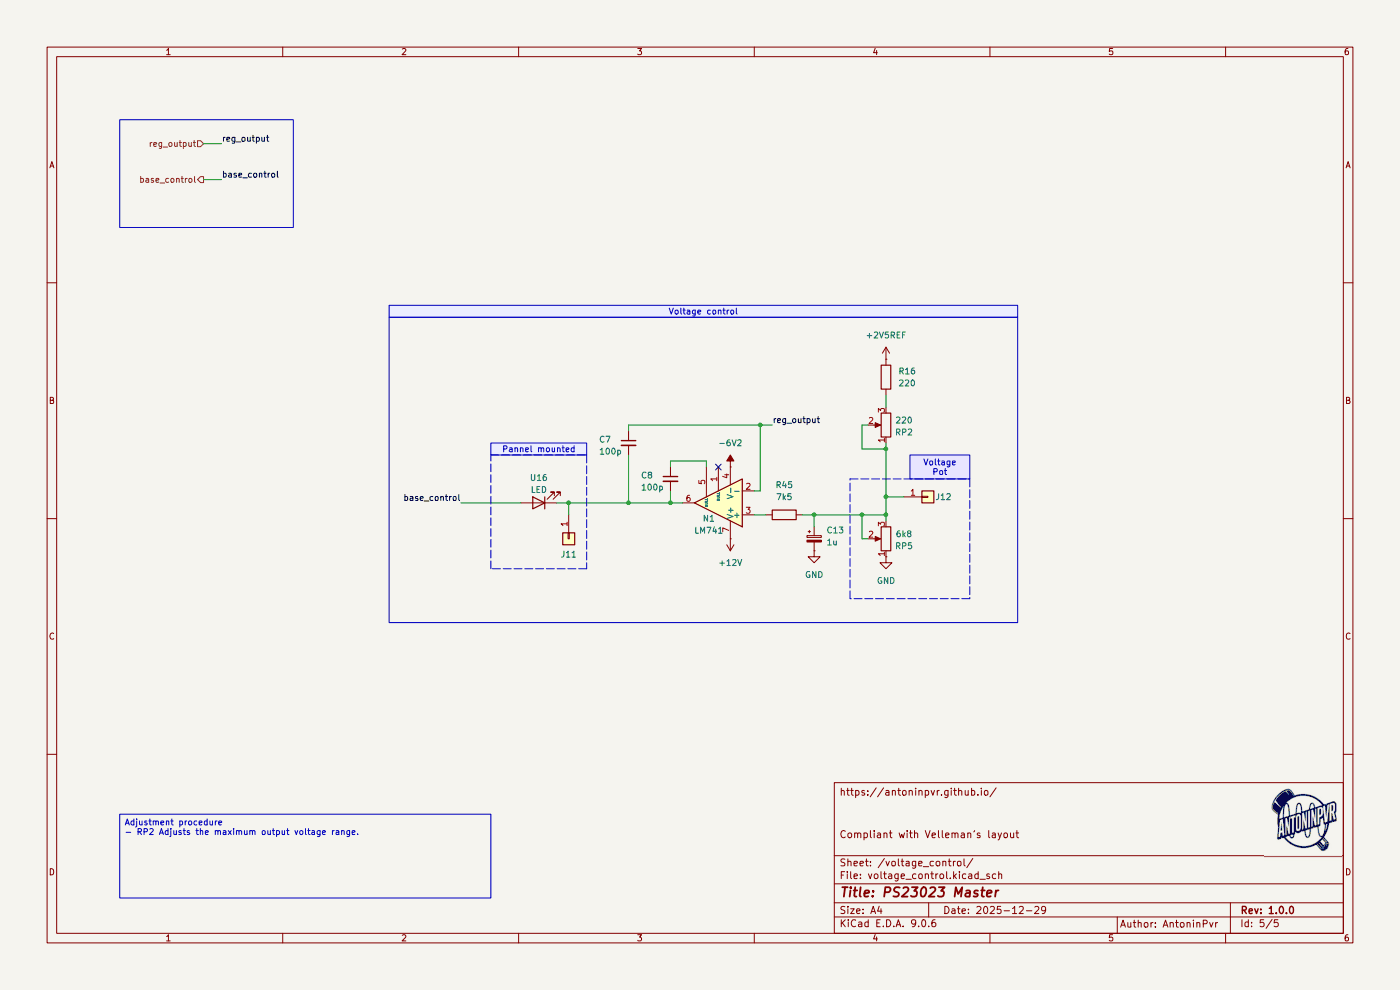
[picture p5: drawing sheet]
(kicad_sch
 (version 20250114)
 (generator "eeschema")
 (generator_version "9.0")
 (paper "A4")
 (title_block
  (title "PS23023 Master")
  (date "2025-12-29")
  (rev "1.0.0")
  (comment 1 "Compliant with Velleman’s layout"))
 (lib_symbols
  (symbol "Amplifier_Operational:LM741"
   (pin_names
    (offset 0.127)) (exclude_from_sim no) (in_bom yes) (on_board yes)
   (property "Reference" "U" (at 0 6.35 0) (effects (font (size 1.27 1.27)) (justify left)))
   (property "Value" "LM741" (at 0 3.81 0) (effects (font (size 1.27 1.27)) (justify left)))
   (property "Footprint" "" (at 1.27 1.27 0) (effects (font (size 1.27 1.27)) (hide yes)))
   (property "Datasheet" "http://www.ti.com/lit/ds/symlink/lm741.pdf" (at 3.81 3.81 0) (effects (font (size 1.27 1.27)) (hide yes)))
   (property "Description" "Operational Amplifier, DIP-8/TO-99-8" (at 0 0 0) (effects (font (size 1.27 1.27)) (hide yes)))
   (symbol "LM741_0_1"
    (polyline (pts (xy -5.08 5.08) (xy 5.08 0) (xy -5.08 -5.08) (xy -5.08 5.08)) (stroke (width 0.254) (type default)) (fill (type background))))
   (symbol "LM741_1_1"
    (pin input line (at -7.62 2.54 0) (length 2.54) (name "+" (effects (font (size 1.27 1.27)))) (number "3" (effects (font (size 1.27 1.27)))))
    (pin input line (at -7.62 -2.54 0) (length 2.54) (name "-" (effects (font (size 1.27 1.27)))) (number "2" (effects (font (size 1.27 1.27)))))
    (pin power_in line (at -2.54 7.62 270) (length 3.81) (name "V+" (effects (font (size 1.27 1.27)))) (number "7" (effects (font (size 1.27 1.27)))))
    (pin power_in line (at -2.54 -7.62 90) (length 3.81) (name "V-" (effects (font (size 1.27 1.27)))) (number "4" (effects (font (size 1.27 1.27)))))
    (pin no_connect line (at 0 2.54 270) (length 2.54) (hide yes) (name "NC" (effects (font (size 1.27 1.27)))) (number "8" (effects (font (size 1.27 1.27)))))
    (pin input line (at 0 -7.62 90) (length 5.08) (name "NULL" (effects (font (size 0.508 0.508)))) (number "1" (effects (font (size 1.27 1.27)))))
    (pin input line (at 2.54 -7.62 90) (length 6.35) (name "NULL" (effects (font (size 0.508 0.508)))) (number "5" (effects (font (size 1.27 1.27)))))
    (pin output line (at 7.62 0 180) (length 2.54) (name "~" (effects (font (size 1.27 1.27)))) (number "6" (effects (font (size 1.27 1.27))))))
   (embedded_fonts no))
  (symbol "Connector_Generic:Conn_01x01"
   (pin_names
    (offset 1.016) (hide yes)) (exclude_from_sim no) (in_bom yes) (on_board yes)
   (property "Reference" "J" (at 0 2.54 0) (effects (font (size 1.27 1.27))))
   (property "Value" "Conn_01x01" (at 0 -2.54 0) (effects (font (size 1.27 1.27))))
   (property "Footprint" "" (at 0 0 0) (effects (font (size 1.27 1.27)) (hide yes)))
   (property "Datasheet" "~" (at 0 0 0) (effects (font (size 1.27 1.27)) (hide yes)))
   (property "Description" "Generic connector, single row, 01x01, script generated (kicad-library-utils/schlib/autogen/connector/)" (at 0 0 0) (effects (font (size 1.27 1.27)) (hide yes)))
   (symbol "Conn_01x01_1_1"
    (rectangle (start -1.27 1.27) (end 1.27 -1.27) (stroke (width 0.254) (type default)) (fill (type background)))
    (rectangle (start -1.27 0.127) (end 0 -0.127) (stroke (width 0.1524) (type default)) (fill (type none)))
    (pin passive line (at -5.08 0 0) (length 3.81) (name "Pin_1" (effects (font (size 1.27 1.27)))) (number "1" (effects (font (size 1.27 1.27))))))
   (embedded_fonts no))
  (symbol "Device:C_Polarized_Small"
   (pin_numbers (hide yes))
   (pin_names
    (offset 0.254) (hide yes)) (exclude_from_sim no) (in_bom yes) (on_board yes)
   (property "Reference" "C" (at 0.254 1.778 0) (effects (font (size 1.27 1.27)) (justify left)))
   (property "Value" "C_Polarized_Small" (at 0.254 -2.032 0) (effects (font (size 1.27 1.27)) (justify left)))
   (property "Footprint" "" (at 0 0 0) (effects (font (size 1.27 1.27)) (hide yes)))
   (property "Datasheet" "~" (at 0 0 0) (effects (font (size 1.27 1.27)) (hide yes)))
   (property "Description" "Polarized capacitor, small symbol" (at 0 0 0) (effects (font (size 1.27 1.27)) (hide yes)))
   (symbol "C_Polarized_Small_0_1"
    (rectangle (start -1.524 0.6858) (end 1.524 0.3048) (stroke (width 0) (type default)) (fill (type none)))
    (rectangle (start -1.524 -0.3048) (end 1.524 -0.6858) (stroke (width 0) (type default)) (fill (type outline)))
    (polyline (pts (xy -1.27 1.524) (xy -0.762 1.524)) (stroke (width 0) (type default)) (fill (type none)))
    (polyline (pts (xy -1.016 1.27) (xy -1.016 1.778)) (stroke (width 0) (type default)) (fill (type none))))
   (symbol "C_Polarized_Small_1_1"
    (pin passive line (at 0 2.54 270) (length 1.8542) (name "~" (effects (font (size 1.27 1.27)))) (number "1" (effects (font (size 1.27 1.27)))))
    (pin passive line (at 0 -2.54 90) (length 1.8542) (name "~" (effects (font (size 1.27 1.27)))) (number "2" (effects (font (size 1.27 1.27))))))
   (embedded_fonts no))
  (symbol "Device:C_Small"
   (pin_numbers (hide yes))
   (pin_names
    (offset 0.254) (hide yes)) (exclude_from_sim no) (in_bom yes) (on_board yes)
   (property "Reference" "C" (at 0.254 1.778 0) (effects (font (size 1.27 1.27)) (justify left)))
   (property "Value" "C_Small" (at 0.254 -2.032 0) (effects (font (size 1.27 1.27)) (justify left)))
   (property "Footprint" "" (at 0 0 0) (effects (font (size 1.27 1.27)) (hide yes)))
   (property "Datasheet" "~" (at 0 0 0) (effects (font (size 1.27 1.27)) (hide yes)))
   (property "Description" "Unpolarized capacitor, small symbol" (at 0 0 0) (effects (font (size 1.27 1.27)) (hide yes)))
   (symbol "C_Small_0_1"
    (polyline (pts (xy -1.524 0.508) (xy 1.524 0.508)) (stroke (width 0.3048) (type default)) (fill (type none)))
    (polyline (pts (xy -1.524 -0.508) (xy 1.524 -0.508)) (stroke (width 0.3302) (type default)) (fill (type none))))
   (symbol "C_Small_1_1"
    (pin passive line (at 0 2.54 270) (length 2.032) (name "~" (effects (font (size 1.27 1.27)))) (number "1" (effects (font (size 1.27 1.27)))))
    (pin passive line (at 0 -2.54 90) (length 2.032) (name "~" (effects (font (size 1.27 1.27)))) (number "2" (effects (font (size 1.27 1.27))))))
   (embedded_fonts no))
  (symbol "Device:LED"
   (pin_numbers (hide yes))
   (pin_names
    (offset 1.016) (hide yes)) (exclude_from_sim no) (in_bom yes) (on_board yes)
   (property "Reference" "D" (at 0 2.54 0) (effects (font (size 1.27 1.27))))
   (property "Value" "LED" (at 0 -2.54 0) (effects (font (size 1.27 1.27))))
   (property "Footprint" "" (at 0 0 0) (effects (font (size 1.27 1.27)) (hide yes)))
   (property "Datasheet" "~" (at 0 0 0) (effects (font (size 1.27 1.27)) (hide yes)))
   (property "Description" "Light emitting diode" (at 0 0 0) (effects (font (size 1.27 1.27)) (hide yes)))
   (property "Sim.Pins" "1=K 2=A" (at 0 0 0) (effects (font (size 1.27 1.27)) (hide yes)))
   (symbol "LED_0_1"
    (polyline (pts (xy -3.048 -0.762) (xy -4.572 -2.286) (xy -3.81 -2.286) (xy -4.572 -2.286) (xy -4.572 -1.524)) (stroke (width 0) (type default)) (fill (type none)))
    (polyline (pts (xy -1.778 -0.762) (xy -3.302 -2.286) (xy -2.54 -2.286) (xy -3.302 -2.286) (xy -3.302 -1.524)) (stroke (width 0) (type default)) (fill (type none)))
    (polyline (pts (xy -1.27 0) (xy 1.27 0)) (stroke (width 0) (type default)) (fill (type none)))
    (polyline (pts (xy -1.27 -1.27) (xy -1.27 1.27)) (stroke (width 0.254) (type default)) (fill (type none)))
    (polyline (pts (xy 1.27 -1.27) (xy 1.27 1.27) (xy -1.27 0) (xy 1.27 -1.27)) (stroke (width 0.254) (type default)) (fill (type none))))
   (symbol "LED_1_1"
    (pin passive line (at -3.81 0 0) (length 2.54) (name "K" (effects (font (size 1.27 1.27)))) (number "1" (effects (font (size 1.27 1.27)))))
    (pin passive line (at 3.81 0 180) (length 2.54) (name "A" (effects (font (size 1.27 1.27)))) (number "2" (effects (font (size 1.27 1.27))))))
   (embedded_fonts no))
  (symbol "Device:R"
   (pin_numbers (hide yes))
   (pin_names
    (offset 0)) (exclude_from_sim no) (in_bom yes) (on_board yes)
   (property "Reference" "R" (at 2.032 0 90) (effects (font (size 1.27 1.27))))
   (property "Value" "R" (at 0 0 90) (effects (font (size 1.27 1.27))))
   (property "Footprint" "" (at -1.778 0 90) (effects (font (size 1.27 1.27)) (hide yes)))
   (property "Datasheet" "~" (at 0 0 0) (effects (font (size 1.27 1.27)) (hide yes)))
   (property "Description" "Resistor" (at 0 0 0) (effects (font (size 1.27 1.27)) (hide yes)))
   (symbol "R_0_1"
    (rectangle (start -1.016 -2.54) (end 1.016 2.54) (stroke (width 0.254) (type default)) (fill (type none))))
   (symbol "R_1_1"
    (pin passive line (at 0 3.81 270) (length 1.27) (name "~" (effects (font (size 1.27 1.27)))) (number "1" (effects (font (size 1.27 1.27)))))
    (pin passive line (at 0 -3.81 90) (length 1.27) (name "~" (effects (font (size 1.27 1.27)))) (number "2" (effects (font (size 1.27 1.27))))))
   (embedded_fonts no))
  (symbol "Device:R_Potentiometer"
   (pin_names
    (offset 1.016) (hide yes)) (exclude_from_sim no) (in_bom yes) (on_board yes)
   (property "Reference" "RV" (at -4.445 0 90) (effects (font (size 1.27 1.27))))
   (property "Value" "R_Potentiometer" (at -2.54 0 90) (effects (font (size 1.27 1.27))))
   (property "Footprint" "" (at 0 0 0) (effects (font (size 1.27 1.27)) (hide yes)))
   (property "Datasheet" "~" (at 0 0 0) (effects (font (size 1.27 1.27)) (hide yes)))
   (property "Description" "Potentiometer" (at 0 0 0) (effects (font (size 1.27 1.27)) (hide yes)))
   (symbol "R_Potentiometer_0_1"
    (rectangle (start 1.016 2.54) (end -1.016 -2.54) (stroke (width 0.254) (type default)) (fill (type none)))
    (polyline (pts (xy 1.143 0) (xy 2.286 0.508) (xy 2.286 -0.508) (xy 1.143 0)) (stroke (width 0) (type default)) (fill (type outline)))
    (polyline (pts (xy 2.54 0) (xy 1.524 0)) (stroke (width 0) (type default)) (fill (type none))))
   (symbol "R_Potentiometer_1_1"
    (pin passive line (at 0 3.81 270) (length 1.27) (name "1" (effects (font (size 1.27 1.27)))) (number "1" (effects (font (size 1.27 1.27)))))
    (pin passive line (at 0 -3.81 90) (length 1.27) (name "3" (effects (font (size 1.27 1.27)))) (number "3" (effects (font (size 1.27 1.27)))))
    (pin passive line (at 3.81 0 180) (length 1.27) (name "2" (effects (font (size 1.27 1.27)))) (number "2" (effects (font (size 1.27 1.27))))))
   (embedded_fonts no))
  (symbol "power:+12V"
   (power)
   (pin_numbers (hide yes))
   (pin_names
    (offset 0) (hide yes)) (exclude_from_sim no) (in_bom yes) (on_board yes)
   (property "Reference" "#PWR" (at 0 -3.81 0) (effects (font (size 1.27 1.27)) (hide yes)))
   (property "Value" "+12V" (at 0 3.556 0) (effects (font (size 1.27 1.27))))
   (property "Footprint" "" (at 0 0 0) (effects (font (size 1.27 1.27)) (hide yes)))
   (property "Datasheet" "" (at 0 0 0) (effects (font (size 1.27 1.27)) (hide yes)))
   (property "Description" "Power symbol creates a global label with name \"+12V\"" (at 0 0 0) (effects (font (size 1.27 1.27)) (hide yes)))
   (symbol "+12V_0_1"
    (polyline (pts (xy -0.762 1.27) (xy 0 2.54)) (stroke (width 0) (type default)) (fill (type none)))
    (polyline (pts (xy 0 2.54) (xy 0.762 1.27)) (stroke (width 0) (type default)) (fill (type none)))
    (polyline (pts (xy 0 0) (xy 0 2.54)) (stroke (width 0) (type default)) (fill (type none))))
   (symbol "+12V_1_1"
    (pin power_in line (at 0 0 90) (length 0) (name "~" (effects (font (size 1.27 1.27)))) (number "1" (effects (font (size 1.27 1.27))))))
   (embedded_fonts no))
  (symbol "power:+2V5"
   (power)
   (pin_numbers (hide yes))
   (pin_names
    (offset 0) (hide yes)) (exclude_from_sim no) (in_bom yes) (on_board yes)
   (property "Reference" "#PWR" (at 0 -3.81 0) (effects (font (size 1.27 1.27)) (hide yes)))
   (property "Value" "+2V5" (at 0 3.556 0) (effects (font (size 1.27 1.27))))
   (property "Footprint" "" (at 0 0 0) (effects (font (size 1.27 1.27)) (hide yes)))
   (property "Datasheet" "" (at 0 0 0) (effects (font (size 1.27 1.27)) (hide yes)))
   (property "Description" "Power symbol creates a global label with name \"+2V5\"" (at 0 0 0) (effects (font (size 1.27 1.27)) (hide yes)))
   (symbol "+2V5_0_1"
    (polyline (pts (xy -0.762 1.27) (xy 0 2.54)) (stroke (width 0) (type default)) (fill (type none)))
    (polyline (pts (xy 0 2.54) (xy 0.762 1.27)) (stroke (width 0) (type default)) (fill (type none)))
    (polyline (pts (xy 0 0) (xy 0 2.54)) (stroke (width 0) (type default)) (fill (type none))))
   (symbol "+2V5_1_1"
    (pin power_in line (at 0 0 90) (length 0) (name "~" (effects (font (size 1.27 1.27)))) (number "1" (effects (font (size 1.27 1.27))))))
   (embedded_fonts no))
  (symbol "power:-6V"
   (power)
   (pin_numbers (hide yes))
   (pin_names
    (offset 0) (hide yes)) (exclude_from_sim no) (in_bom yes) (on_board yes)
   (property "Reference" "#PWR" (at 0 -3.81 0) (effects (font (size 1.27 1.27)) (hide yes)))
   (property "Value" "-6V" (at 0 3.556 0) (effects (font (size 1.27 1.27))))
   (property "Footprint" "" (at 0 0 0) (effects (font (size 1.27 1.27)) (hide yes)))
   (property "Datasheet" "" (at 0 0 0) (effects (font (size 1.27 1.27)) (hide yes)))
   (property "Description" "Power symbol creates a global label with name \"-6V\"" (at 0 0 0) (effects (font (size 1.27 1.27)) (hide yes)))
   (symbol "-6V_0_0"
    (pin power_in line (at 0 0 90) (length 0) (name "~" (effects (font (size 1.27 1.27)))) (number "1" (effects (font (size 1.27 1.27))))))
   (symbol "-6V_0_1"
    (polyline (pts (xy 0 0) (xy 0 1.27) (xy 0.762 1.27) (xy 0 2.54) (xy -0.762 1.27) (xy 0 1.27)) (stroke (width 0) (type default)) (fill (type outline))))
   (embedded_fonts no))
  (symbol "power:GND"
   (power)
   (pin_numbers (hide yes))
   (pin_names
    (offset 0) (hide yes)) (exclude_from_sim no) (in_bom yes) (on_board yes)
   (property "Reference" "#PWR" (at 0 -6.35 0) (effects (font (size 1.27 1.27)) (hide yes)))
   (property "Value" "GND" (at 0 -3.81 0) (effects (font (size 1.27 1.27))))
   (property "Footprint" "" (at 0 0 0) (effects (font (size 1.27 1.27)) (hide yes)))
   (property "Datasheet" "" (at 0 0 0) (effects (font (size 1.27 1.27)) (hide yes)))
   (property "Description" "Power symbol creates a global label with name \"GND\" , ground" (at 0 0 0) (effects (font (size 1.27 1.27)) (hide yes)))
   (symbol "GND_0_1"
    (polyline (pts (xy 0 0) (xy 0 -1.27) (xy 1.27 -1.27) (xy 0 -2.54) (xy -1.27 -1.27) (xy 0 -1.27)) (stroke (width 0) (type default)) (fill (type none))))
   (symbol "GND_1_1"
    (pin power_in line (at 0 0 270) (length 0) (name "~" (effects (font (size 1.27 1.27)))) (number "1" (effects (font (size 1.27 1.27))))))
   (embedded_fonts no)))
 (rectangle
  (start 25.4 25.4)
  (end 62.23 48.26)
  (stroke (width 0) (type default))
  (fill (type none)))
 (rectangle
  (start 82.55 67.31)
  (end 215.9 132.08)
  (stroke (width 0) (type default))
  (fill (type none)))
 (rectangle
  (start 180.34 101.6)
  (end 205.74 127)
  (stroke (width 0) (type dash))
  (fill (type none)))
 (rectangle
  (start 104.14 96.52)
  (end 124.46 120.65)
  (stroke (width 0) (type dash))
  (fill (type none)))
 (text_box "Voltage control"
  (exclude_from_sim no)
  (at 82.55 64.77 0)
  (size 133.35 2.54)
  (margins 0.9525 0.9525 0.9525 0.9525)
  (stroke (width 0) (type solid))
  (fill (type color) (color 235 237 255 1))
  (effects (font (size 1.27 1.27))))
 (text_box "Pannel mounted"
  (exclude_from_sim no)
  (at 104.14 93.98 0)
  (size 20.32 2.54)
  (margins 0.9525 0.9525 0.9525 0.9525)
  (stroke (width 0) (type solid))
  (fill (type color) (color 235 237 255 1))
  (effects (font (size 1.27 1.27))))
 (text_box "Adjustment procedure\n- RP2 Adjusts the maximum output voltage range."
  (exclude_from_sim no)
  (at 25.4 172.72 0)
  (size 78.74 17.78)
  (margins 0.9525 0.9525 0.9525 0.9525)
  (stroke (width 0) (type solid))
  (fill (type none))
  (effects (font (size 1.27 1.27)) (justify left top)))
 (text_box "Voltage Pot\n"
  (exclude_from_sim no)
  (at 193.04 96.52 0)
  (size 12.7 5.08)
  (margins 0.9525 0.9525 0.9525 0.9525)
  (stroke (width 0) (type solid))
  (fill (type color) (color 232 229 255 1))
  (effects (font (size 1.27 1.27))))
 (junction
  (at 172.72 109.22)
  (diameter 0)
  (color 0 0 0 0))
 (junction
  (at 120.65 106.68)
  (diameter 0)
  (color 0 0 0 0))
 (junction
  (at 182.88 109.22)
  (diameter 0)
  (color 0 0 0 0))
 (junction
  (at 187.96 109.22)
  (diameter 0)
  (color 0 0 0 0))
 (junction
  (at 187.96 95.25)
  (diameter 0)
  (color 0 0 0 0))
 (junction
  (at 161.29 90.17)
  (diameter 0)
  (color 0 0 0 0))
 (junction
  (at 133.35 106.68)
  (diameter 0)
  (color 0 0 0 0))
 (junction
  (at 142.24 106.68)
  (diameter 0)
  (color 0 0 0 0))
 (junction
  (at 187.96 105.41)
  (diameter 0)
  (color 0 0 0 0))
 (no_connect
  (at 152.4 99.06))
 (wire
  (pts (xy 182.88 109.22) (xy 187.96 109.22))
  (stroke (width 0) (type default)))
 (wire
  (pts (xy 118.11 106.68) (xy 120.65 106.68))
  (stroke (width 0) (type default)))
 (wire
  (pts (xy 182.88 114.3) (xy 182.88 109.22))
  (stroke (width 0) (type default)))
 (wire
  (pts (xy 133.35 91.44) (xy 133.35 90.17))
  (stroke (width 0) (type default)))
 (wire
  (pts (xy 142.24 104.14) (xy 142.24 106.68))
  (stroke (width 0) (type default)))
 (wire
  (pts (xy 142.24 106.68) (xy 144.78 106.68))
  (stroke (width 0) (type default)))
 (wire
  (pts (xy 133.35 90.17) (xy 161.29 90.17))
  (stroke (width 0) (type default)))
 (wire
  (pts (xy 182.88 95.25) (xy 187.96 95.25))
  (stroke (width 0) (type default)))
 (wire
  (pts (xy 187.96 109.22) (xy 187.96 110.49))
  (stroke (width 0) (type default)))
 (wire
  (pts (xy 161.29 104.14) (xy 160.02 104.14))
  (stroke (width 0) (type default)))
 (wire
  (pts (xy 160.02 109.22) (xy 162.56 109.22))
  (stroke (width 0) (type default)))
 (wire
  (pts (xy 187.96 105.41) (xy 191.77 105.41))
  (stroke (width 0) (type default)))
 (wire
  (pts (xy 43.18 38.1) (xy 46.99 38.1))
  (stroke (width 0) (type default)))
 (wire
  (pts (xy 161.29 90.17) (xy 161.29 104.14))
  (stroke (width 0) (type default)))
 (wire
  (pts (xy 149.86 97.79) (xy 142.24 97.79))
  (stroke (width 0) (type default)))
 (wire
  (pts (xy 184.15 114.3) (xy 182.88 114.3))
  (stroke (width 0) (type default)))
 (wire
  (pts (xy 120.65 106.68) (xy 133.35 106.68))
  (stroke (width 0) (type default)))
 (wire
  (pts (xy 97.79 106.68) (xy 110.49 106.68))
  (stroke (width 0) (type default)))
 (wire
  (pts (xy 187.96 105.41) (xy 187.96 109.22))
  (stroke (width 0) (type default)))
 (wire
  (pts (xy 161.29 90.17) (xy 163.83 90.17))
  (stroke (width 0) (type default)))
 (wire
  (pts (xy 43.18 30.48) (xy 46.99 30.48))
  (stroke (width 0) (type default)))
 (wire
  (pts (xy 133.35 106.68) (xy 142.24 106.68))
  (stroke (width 0) (type default)))
 (wire
  (pts (xy 172.72 111.76) (xy 172.72 109.22))
  (stroke (width 0) (type default)))
 (wire
  (pts (xy 182.88 90.17) (xy 182.88 95.25))
  (stroke (width 0) (type default)))
 (wire
  (pts (xy 149.86 99.06) (xy 149.86 97.79))
  (stroke (width 0) (type default)))
 (wire
  (pts (xy 172.72 109.22) (xy 170.18 109.22))
  (stroke (width 0) (type default)))
 (wire
  (pts (xy 133.35 96.52) (xy 133.35 106.68))
  (stroke (width 0) (type default)))
 (wire
  (pts (xy 120.65 106.68) (xy 120.65 109.22))
  (stroke (width 0) (type default)))
 (wire
  (pts (xy 184.15 90.17) (xy 182.88 90.17))
  (stroke (width 0) (type default)))
 (wire
  (pts (xy 187.96 95.25) (xy 187.96 105.41))
  (stroke (width 0) (type default)))
 (wire
  (pts (xy 172.72 109.22) (xy 182.88 109.22))
  (stroke (width 0) (type default)))
 (wire
  (pts (xy 187.96 83.82) (xy 187.96 86.36))
  (stroke (width 0) (type default)))
 (wire
  (pts (xy 142.24 97.79) (xy 142.24 99.06))
  (stroke (width 0) (type default)))
 (wire
  (pts (xy 187.96 93.98) (xy 187.96 95.25))
  (stroke (width 0) (type default)))
 (label "reg_output"
  (at 46.99 30.48 0)
  (effects (font (size 1.27 1.27)) (justify left bottom)))
 (label "base_control"
  (at 97.79 106.68 180)
  (effects (font (size 1.27 1.27)) (justify right bottom)))
 (label "base_control"
  (at 46.99 38.1 0)
  (effects (font (size 1.27 1.27)) (justify left bottom)))
 (label "reg_output"
  (at 163.83 90.17 0)
  (effects (font (size 1.27 1.27)) (justify left bottom)))
 (hierarchical_label "base_control"
  (shape output)
  (at 43.18 38.1 180)
  (effects (font (size 1.27 1.27)) (justify right)))
 (hierarchical_label "reg_output"
  (shape input)
  (at 43.18 30.48 180)
  (effects (font (size 1.27 1.27)) (justify right)))
 (symbol
  (lib_id "Amplifier_Operational:LM741")
  (at 152.4 106.68 180)
  (unit 1)
  (exclude_from_sim no)
  (in_bom yes)
  (on_board yes)
  (dnp no)
  (property "Reference" "N1" (at 150.368 109.982 0) (effects (font (size 1.27 1.27))))
  (property "Value" "LM741" (at 150.368 112.522 0) (effects (font (size 1.27 1.27))))
  (property "Footprint" "" (at 151.13 107.95 0) (effects (font (size 1.27 1.27)) (hide yes)))
  (property "Datasheet" "http://www.ti.com/lit/ds/symlink/lm741.pdf" (at 148.59 110.49 0) (effects (font (size 1.27 1.27)) (hide yes)))
  (property "Description" "Operational Amplifier, DIP-8/TO-99-8" (at 152.4 106.68 0) (effects (font (size 1.27 1.27)) (hide yes)))
  (pin "3")
  (pin "8")
  (pin "7")
  (pin "6")
  (pin "2")
  (pin "4")
  (pin "5")
  (pin "1"))
 (symbol
  (lib_id "Connector_Generic:Conn_01x01")
  (at 196.85 105.41 0)
  (unit 1)
  (exclude_from_sim no)
  (in_bom yes)
  (on_board yes)
  (dnp no)
  (property "Reference" "J12" (at 200.152 105.41 0) (effects (font (size 1.27 1.27))))
  (property "Value" "Conn_01x01" (at 196.85 109.22 0) (effects (font (size 1.27 1.27)) (hide yes)))
  (property "Footprint" "" (at 196.85 105.41 0) (effects (font (size 1.27 1.27)) (hide yes)))
  (property "Datasheet" "~" (at 196.85 105.41 0) (effects (font (size 1.27 1.27)) (hide yes)))
  (property "Description" "Generic connector, single row, 01x01, script generated (kicad-library-utils/schlib/autogen/connector/)" (at 196.85 105.41 0) (effects (font (size 1.27 1.27)) (hide yes)))
  (pin "1"))
 (symbol
  (lib_id "Device:R")
  (at 166.37 109.22 270)
  (unit 1)
  (exclude_from_sim no)
  (in_bom yes)
  (on_board yes)
  (dnp no)
  (fields_autoplaced yes)
  (property "Reference" "R45" (at 166.37 102.87 90) (effects (font (size 1.27 1.27))))
  (property "Value" "7k5" (at 166.37 105.41 90) (effects (font (size 1.27 1.27))))
  (property "Footprint" "" (at 166.37 107.442 90) (effects (font (size 1.27 1.27)) (hide yes)))
  (property "Datasheet" "~" (at 166.37 109.22 0) (effects (font (size 1.27 1.27)) (hide yes)))
  (property "Description" "Resistor" (at 166.37 109.22 0) (effects (font (size 1.27 1.27)) (hide yes)))
  (pin "1")
  (pin "2"))
 (symbol
  (lib_id "power:GND")
  (at 187.96 118.11 0)
  (unit 1)
  (exclude_from_sim no)
  (in_bom yes)
  (on_board yes)
  (dnp no)
  (fields_autoplaced yes)
  (property "Reference" "#PWR014" (at 187.96 124.46 0) (effects (font (size 1.27 1.27)) (hide yes)))
  (property "Value" "GND" (at 187.96 123.19 0) (effects (font (size 1.27 1.27))))
  (property "Footprint" "" (at 187.96 118.11 0) (effects (font (size 1.27 1.27)) (hide yes)))
  (property "Datasheet" "" (at 187.96 118.11 0) (effects (font (size 1.27 1.27)) (hide yes)))
  (property "Description" "Power symbol creates a global label with name \"GND\" , ground" (at 187.96 118.11 0) (effects (font (size 1.27 1.27)) (hide yes)))
  (pin "1"))
 (symbol
  (lib_id "Device:R_Potentiometer")
  (at 187.96 90.17 180)
  (unit 1)
  (exclude_from_sim no)
  (in_bom yes)
  (on_board yes)
  (dnp no)
  (property "Reference" "RP2" (at 191.77 91.694 0) (effects (font (size 1.27 1.27))))
  (property "Value" "220" (at 191.77 89.154 0) (effects (font (size 1.27 1.27))))
  (property "Footprint" "" (at 187.96 90.17 0) (effects (font (size 1.27 1.27)) (hide yes)))
  (property "Datasheet" "~" (at 187.96 90.17 0) (effects (font (size 1.27 1.27)) (hide yes)))
  (property "Description" "Potentiometer" (at 187.96 90.17 0) (effects (font (size 1.27 1.27)) (hide yes)))
  (pin "2")
  (pin "1")
  (pin "3"))
 (symbol
  (lib_id "power:-6V")
  (at 154.94 99.06 0)
  (unit 1)
  (exclude_from_sim no)
  (in_bom yes)
  (on_board yes)
  (dnp no)
  (fields_autoplaced yes)
  (property "Reference" "#PWR010" (at 154.94 102.87 0) (effects (font (size 1.27 1.27)) (hide yes)))
  (property "Value" "-6V2" (at 154.94 93.98 0) (effects (font (size 1.27 1.27))))
  (property "Footprint" "" (at 154.94 99.06 0) (effects (font (size 1.27 1.27)) (hide yes)))
  (property "Datasheet" "" (at 154.94 99.06 0) (effects (font (size 1.27 1.27)) (hide yes)))
  (property "Description" "Power symbol creates a global label with name \"-6V\"" (at 154.94 99.06 0) (effects (font (size 1.27 1.27)) (hide yes)))
  (pin "1"))
 (symbol
  (lib_id "Device:C_Polarized_Small")
  (at 172.72 114.3 0)
  (unit 1)
  (exclude_from_sim no)
  (in_bom yes)
  (on_board yes)
  (dnp no)
  (fields_autoplaced yes)
  (property "Reference" "C13" (at 175.26 112.4838 0) (effects (font (size 1.27 1.27)) (justify left)))
  (property "Value" "1u" (at 175.26 115.0238 0) (effects (font (size 1.27 1.27)) (justify left)))
  (property "Footprint" "" (at 172.72 114.3 0) (effects (font (size 1.27 1.27)) (hide yes)))
  (property "Datasheet" "~" (at 172.72 114.3 0) (effects (font (size 1.27 1.27)) (hide yes)))
  (property "Description" "Polarized capacitor, small symbol" (at 172.72 114.3 0) (effects (font (size 1.27 1.27)) (hide yes)))
  (pin "1")
  (pin "2"))
 (symbol
  (lib_id "Device:LED")
  (at 114.3 106.68 180)
  (unit 1)
  (exclude_from_sim no)
  (in_bom yes)
  (on_board yes)
  (dnp no)
  (property "Reference" "U16" (at 114.3 101.346 0) (effects (font (size 1.27 1.27))))
  (property "Value" "LED" (at 114.3 103.886 0) (effects (font (size 1.27 1.27))))
  (property "Footprint" "" (at 114.3 106.68 0) (effects (font (size 1.27 1.27)) (hide yes)))
  (property "Datasheet" "~" (at 114.3 106.68 0) (effects (font (size 1.27 1.27)) (hide yes)))
  (property "Description" "Light emitting diode" (at 114.3 106.68 0) (effects (font (size 1.27 1.27)) (hide yes)))
  (property "Sim.Pins" "1=K 2=A" (at 114.3 106.68 0) (effects (font (size 1.27 1.27)) (hide yes)))
  (pin "2")
  (pin "1"))
 (symbol
  (lib_id "Device:R")
  (at 187.96 80.01 180)
  (unit 1)
  (exclude_from_sim no)
  (in_bom yes)
  (on_board yes)
  (dnp no)
  (fields_autoplaced yes)
  (property "Reference" "R16" (at 190.5 78.7399 0) (effects (font (size 1.27 1.27)) (justify right)))
  (property "Value" "220" (at 190.5 81.2799 0) (effects (font (size 1.27 1.27)) (justify right)))
  (property "Footprint" "" (at 189.738 80.01 90) (effects (font (size 1.27 1.27)) (hide yes)))
  (property "Datasheet" "~" (at 187.96 80.01 0) (effects (font (size 1.27 1.27)) (hide yes)))
  (property "Description" "Resistor" (at 187.96 80.01 0) (effects (font (size 1.27 1.27)) (hide yes)))
  (pin "1")
  (pin "2"))
 (symbol
  (lib_id "power:+2V5")
  (at 187.96 76.2 0)
  (unit 1)
  (exclude_from_sim no)
  (in_bom yes)
  (on_board yes)
  (dnp no)
  (fields_autoplaced yes)
  (property "Reference" "#PWR0104" (at 187.96 80.01 0) (effects (font (size 1.27 1.27)) (hide yes)))
  (property "Value" "+2V5REF" (at 187.96 71.12 0) (effects (font (size 1.27 1.27))))
  (property "Footprint" "" (at 187.96 76.2 0) (effects (font (size 1.27 1.27)) (hide yes)))
  (property "Datasheet" "" (at 187.96 76.2 0) (effects (font (size 1.27 1.27)) (hide yes)))
  (property "Description" "Power symbol creates a global label with name \"+2V5\"" (at 187.96 76.2 0) (effects (font (size 1.27 1.27)) (hide yes)))
  (pin "1"))
 (symbol
  (lib_id "Device:C_Small")
  (at 142.24 101.6 0)
  (unit 1)
  (exclude_from_sim no)
  (in_bom yes)
  (on_board yes)
  (dnp no)
  (property "Reference" "C8" (at 135.89 100.838 0) (effects (font (size 1.27 1.27)) (justify left)))
  (property "Value" "100p" (at 135.89 103.378 0) (effects (font (size 1.27 1.27)) (justify left)))
  (property "Footprint" "" (at 142.24 101.6 0) (effects (font (size 1.27 1.27)) (hide yes)))
  (property "Datasheet" "~" (at 142.24 101.6 0) (effects (font (size 1.27 1.27)) (hide yes)))
  (property "Description" "Unpolarized capacitor, small symbol" (at 142.24 101.6 0) (effects (font (size 1.27 1.27)) (hide yes)))
  (pin "2")
  (pin "1"))
 (symbol
  (lib_id "power:+12V")
  (at 154.94 114.3 180)
  (unit 1)
  (exclude_from_sim no)
  (in_bom yes)
  (on_board yes)
  (dnp no)
  (fields_autoplaced yes)
  (property "Reference" "#PWR0102" (at 154.94 110.49 0) (effects (font (size 1.27 1.27)) (hide yes)))
  (property "Value" "+12V" (at 154.94 119.38 0) (effects (font (size 1.27 1.27))))
  (property "Footprint" "" (at 154.94 114.3 0) (effects (font (size 1.27 1.27)) (hide yes)))
  (property "Datasheet" "" (at 154.94 114.3 0) (effects (font (size 1.27 1.27)) (hide yes)))
  (property "Description" "Power symbol creates a global label with name \"+12V\"" (at 154.94 114.3 0) (effects (font (size 1.27 1.27)) (hide yes)))
  (pin "1"))
 (symbol
  (lib_id "power:GND")
  (at 172.72 116.84 0)
  (unit 1)
  (exclude_from_sim no)
  (in_bom yes)
  (on_board yes)
  (dnp no)
  (fields_autoplaced yes)
  (property "Reference" "#PWR0103" (at 172.72 123.19 0) (effects (font (size 1.27 1.27)) (hide yes)))
  (property "Value" "GND" (at 172.72 121.92 0) (effects (font (size 1.27 1.27))))
  (property "Footprint" "" (at 172.72 116.84 0) (effects (font (size 1.27 1.27)) (hide yes)))
  (property "Datasheet" "" (at 172.72 116.84 0) (effects (font (size 1.27 1.27)) (hide yes)))
  (property "Description" "Power symbol creates a global label with name \"GND\" , ground" (at 172.72 116.84 0) (effects (font (size 1.27 1.27)) (hide yes)))
  (pin "1"))
 (symbol
  (lib_id "Device:C_Small")
  (at 133.35 93.98 0)
  (unit 1)
  (exclude_from_sim no)
  (in_bom yes)
  (on_board yes)
  (dnp no)
  (property "Reference" "C7" (at 127 93.218 0) (effects (font (size 1.27 1.27)) (justify left)))
  (property "Value" "100p" (at 127 95.758 0) (effects (font (size 1.27 1.27)) (justify left)))
  (property "Footprint" "" (at 133.35 93.98 0) (effects (font (size 1.27 1.27)) (hide yes)))
  (property "Datasheet" "~" (at 133.35 93.98 0) (effects (font (size 1.27 1.27)) (hide yes)))
  (property "Description" "Unpolarized capacitor, small symbol" (at 133.35 93.98 0) (effects (font (size 1.27 1.27)) (hide yes)))
  (pin "2")
  (pin "1"))
 (symbol
  (lib_id "Connector_Generic:Conn_01x01")
  (at 120.65 114.3 270)
  (unit 1)
  (exclude_from_sim no)
  (in_bom yes)
  (on_board yes)
  (dnp no)
  (property "Reference" "J11" (at 120.65 117.602 90) (effects (font (size 1.27 1.27))))
  (property "Value" "Conn_01x01" (at 116.84 114.3 0) (effects (font (size 1.27 1.27)) (hide yes)))
  (property "Footprint" "" (at 120.65 114.3 0) (effects (font (size 1.27 1.27)) (hide yes)))
  (property "Datasheet" "~" (at 120.65 114.3 0) (effects (font (size 1.27 1.27)) (hide yes)))
  (property "Description" "Generic connector, single row, 01x01, script generated (kicad-library-utils/schlib/autogen/connector/)" (at 120.65 114.3 0) (effects (font (size 1.27 1.27)) (hide yes)))
  (pin "1"))
 (symbol
  (lib_id "Device:R_Potentiometer")
  (at 187.96 114.3 180)
  (unit 1)
  (exclude_from_sim no)
  (in_bom yes)
  (on_board yes)
  (dnp no)
  (property "Reference" "RP5" (at 191.77 115.824 0) (effects (font (size 1.27 1.27))))
  (property "Value" "6k8" (at 191.77 113.284 0) (effects (font (size 1.27 1.27))))
  (property "Footprint" "" (at 187.96 114.3 0) (effects (font (size 1.27 1.27)) (hide yes)))
  (property "Datasheet" "~" (at 187.96 114.3 0) (effects (font (size 1.27 1.27)) (hide yes)))
  (property "Description" "Potentiometer" (at 187.96 114.3 0) (effects (font (size 1.27 1.27)) (hide yes)))
  (pin "2")
  (pin "1")
  (pin "3")))
